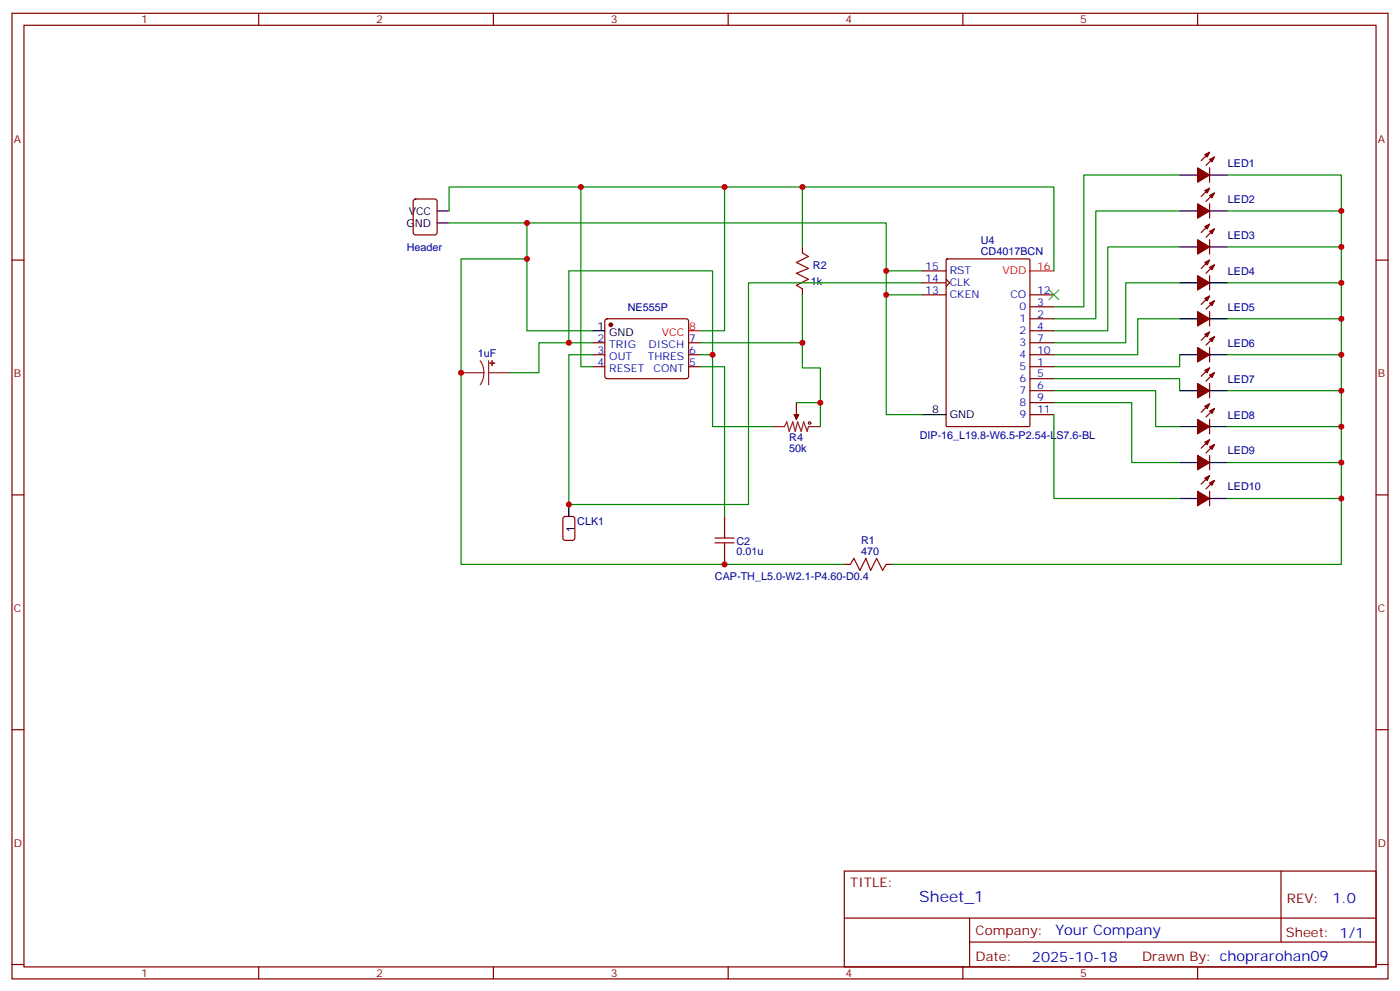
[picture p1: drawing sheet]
<svg xmlns="http://www.w3.org/2000/svg" width="412mm" height="292mm" viewBox="0 0 412 292" stroke-linecap="round" stroke-linejoin="round" font-family="sans-serif">
<g fill="none" stroke="#870000" stroke-width=".35">
<path d="M3.5 3.9h405.4v284.4h-405.4zM7.1 7.4h398.2v277.3h-398.2zM76.2 3.9v3.5M145.3 3.9v3.5M214.5 3.9v3.5M283.6 3.9v3.5M352.8 3.9v3.5M121.9 58.8l.5-.2h5.7l.6 .4 .1 9.5-.5 .6-5.9 .1-.6-.5-.1-9.4zM356.3 49.4v4.3M356.3 55.4l-2.5 2.5M356.3 44.8l-2.5 2.5M357.7 56.8l-2.5 2.5"/>
<path d="M357.7 46.2l-2.5 2.5M3.5 76.6h3.6M236.4 72.7v1.8M271.6 79.8h7.1M278.8 76.4l.2-.2h24l.3 .2 .1 48.9-.2 .3h-24.2l-.3-.2zM356.3 60v4.2M356.3 70.6v4.2M356.3 76.6l-2.5 2.5M356.3 66l-2.5 2.5M357.7 78l-2.5 2.5M357.7 67.4l-2.5 2.5M405.3 76.6h3.6"/>
<path d="M178.4 94.1l.5-.2h23.2l.5 .2 .2 .5v16.5l-.7 .4-23.5-.1-.4-.6v-16.2zM236.4 85.1v1.7M271.6 86.8h7.1M271.6 83.3h7.1M278.7 82.2l1.1 1.1-1.1 1M303.4 93.9h7M303.4 90.3h7M303.4 97.4h7M303.4 86.8h7M356.3 81.2v4.2M356.3 91.8v4.2M356.3 97.8l-2.5 2.4"/>
<path d="M356.3 87.2l-2.5 2.4M357.7 99.2l-2.5 2.4M357.7 88.6l-2.5 2.5M174.6 100.9h3.6M174.6 104.5h3.6M174.6 108h3.6M202.8 100.9h3.6M202.8 104.5h3.6M202.8 108h3.6M234.6 118.6v3.5M303.4 100.9h7M303.4 104.5h7"/>
<path d="M303.4 108h7M303.4 111.5h7M303.4 115h7M303.4 118.6h7M356.3 102.3v4.3M356.3 112.9v4.3M356.3 118.9l-2.5 2.5M356.3 108.3l-2.5 2.5M357.7 109.7l-2.5 2.5M303.4 122.1h7M356.3 123.5v4.2M356.3 134.1v4.2"/>
<path d="M356.3 129.5l-2.5 2.5M357.7 130.9l-2.5 2.5M357.7 120.3l-2.5 2.5M3.5 145.7h3.6M213.4 152.1v3.5M356.3 144.7v4.2M356.3 140.1l-2.5 2.5M357.7 141.5l-2.5 2.5M405.3 145.7h3.6M213.4 162.7v3.5M248.7 166.2h1.8M261.1 166.2h1.7"/>
<path d="M3.5 214.9h3.6M405.3 214.9h3.6M248.7 256.5h156.6v28.2h-156.6zM377.3 256.5v20.9M248.7 270.4h156.5M285.6 277.4h119.6M285.6 270.4v14.1M3.5 284h3.6M76.2 284.7v3.6M145.3 284.7v3.6M214.5 284.7v3.6M283.6 284.7v3.6"/>
<path d="M352.8 284.7v3.6M405.3 284h3.6"/>
</g>
<g fill="#870000" stroke="#870000" stroke-width=".35">
<path d="M354.9 140.8l1.4-.7-.7 1.4z"/>
<path d="M356.3 142.2l1.4-.7-.7 1.4z"/>
<path d="M352.8 144.7l3.5 2.1-3.5 2.1z"/>
<path d="M354.9 130.2l1.4-.7-.7 1.4z"/>
<path d="M356.3 131.6l1.4-.7-.7 1.4z"/>
<path d="M352.8 134.1l3.5 2.1-3.5 2.1z"/>
<path d="M354.9 119.6l1.4-.7-.7 1.4z"/>
<path d="M356.3 121l1.4-.7-.7 1.4z"/>
<path d="M352.8 123.5l3.5 2.1-3.5 2.1z"/>
<path d="M354.9 109l1.4-.7-.7 1.4z"/>
<path d="M356.3 110.5l1.4-.8-.7 1.5z"/>
<path d="M352.8 112.9l3.5 2.1-3.5 2.2z"/>
<path d="M354.9 98.5l1.4-.7-.7 1.4z"/>
<path d="M356.3 99.9l1.4-.7-.7 1.4z"/>
<path d="M352.8 102.3l3.5 2.2-3.5 2.1z"/>
<path d="M354.9 87.9l1.4-.7-.7 1.4z"/>
<path d="M356.3 89.3l1.4-.7-.7 1.4z"/>
<path d="M352.8 91.8l3.5 2.1-3.5 2.1z"/>
<path d="M354.9 77.3l1.4-.7-.7 1.4z"/>
<path d="M356.3 78.7l1.4-.7-.7 1.4z"/>
<path d="M352.8 81.2l3.5 2.1-3.5 2.1z"/>
<path d="M354.9 66.7l1.4-.7-.7 1.4z"/>
<path d="M356.3 68.1l1.4-.7-.7 1.4z"/>
<path d="M352.8 70.6l3.5 2.1-3.5 2.1z"/>
<path d="M354.9 56.1l1.4-.7-.7 1.4z"/>
<path d="M356.3 57.5l1.4-.7-.7 1.4z"/>
<path d="M352.8 60l3.5 2.1-3.5 2.1z"/>
<path d="M354.9 45.5l1.4-.7-.7 1.4z"/>
<path d="M356.3 47l1.4-.8-.7 1.5z"/>
<path d="M352.8 49.4l3.5 2.1-3.5 2.2z"/>
<path d="M233.9 122.1h1.4l-.7 1.4z"/>
<circle cx="179.9" cy="95.6" r=".53"/>
</g>
<g fill="none" stroke="#000" stroke-width=".35">
<path d="M347.5 51.5h5.3M356.3 51.5h5.3M128.8 62.1h3.5M128.8 65.7h3.5M347.5 72.7h5.3M347.5 62.1h5.3M356.3 72.7h5.3M356.3 62.1h5.3M174.6 97.4h3.6M347.5 93.9h5.3M347.5 83.3h5.3M356.3 93.9h5.3"/>
<path d="M356.3 83.3h5.3M347.5 115h5.3M347.5 104.5h5.3M356.3 115h5.3M356.3 104.5h5.3M271.6 122.1h7.1M347.5 136.2h5.3M347.5 125.6h5.3M356.3 136.2h5.3M356.3 125.6h5.3M167.6 148.6v3.5M347.5 146.8h5.3"/>
<path d="M356.3 146.8h5.3"/>
</g>
<path d="M303.4 79.8h7M202.8 97.4h3.6" fill="none" stroke="#f00" stroke-width=".35"/>
<path d="M135.8 109.7h6.7M141.5 106.2l.8 1.7 .2 1.8M142.5 109.7l-.2 1.9-.8 1.7M143.9 109.7h6M143.9 106.2v7.1M227.5 125.6h3.6l.7-1.4 .7 2.8 1-2.8 .7 2.8 .7-2.8 1.1 2.8 .7-2.8 1.1 2.8 .3-1.4h3.6M234.6 122.1v1.4" fill="none" stroke="#8c2424" stroke-width=".35"/>
<g fill="#8c2424" stroke="#8c2424" stroke-width=".35">
<path d="M145 106.2v1.4z"/>
<path d="M144.3 106.9l1.4 .1z"/>
</g>
<g fill="none" stroke="#a10000" stroke-width=".35">
<path d="M236.4 74.5l1.7 1-3.5 1.8 3.5 1.8-3.5 1.4 3.5 1.7-3.5 1.8 1.8 1.1M210.6 159.8h5.7M210.6 158.4h5.7M213.4 155.6v2.8M213.4 159.8v2.9M250.5 166.2l1-1.8 1.8 3.6 1.8-3.6 1.4 3.6 1.7-3.6 1.8 3.6 1.1-1.8"/>
<circle cx="238.5" cy="124.6" r=".35"/>
</g>
<path d="M166 152.3l.5-.2h2.1l.7 .4v5.9l-.4 .7h-2.4l-.6-.4-.1-5.9z" fill="none" stroke="#900" stroke-width=".35"/>
<path d="M309 85.4l2.9 2.8M311.9 85.4l-2.9 2.8" fill="none" stroke="#3c3" stroke-width=".35"/>
<g fill="none" stroke="#008700" stroke-width=".35">
<path d="M171.1 55.1v52.9h3.5M213.4 55.1v42.3h-7M236.4 55.1v17.6M347.5 51.5h-28.2v38.8h-8.9M361.6 51.5h33.5v114.7h-132.3M132.3 62.1v-7h178.1v24.7M132.3 65.7h128.8v56.4h10.5M155.2 76.2h-19.4v90h112.9M155.2 65.7v31.7h19.4M261.1 79.8h10.5M347.5 62.1h-24.7v31.8h-12.4M347.5 72.7h-21.2v24.7h-15.9"/>
<path d="M361.6 62.1h33.5M361.6 72.7h33.5M236.4 86.8v21.5h5.3v17.3M261.1 86.8h10.5M271.6 83.3h-51.1v65.3h-52.9v-44.1h7M347.5 83.3h-15.9v17.6h-21.2M347.5 93.9h-12.4v10.6h-24.7M361.6 83.3h33.5M361.6 93.9h33.5M167.6 100.9v-21.1h42.3v45.8h17.6M174.6 100.9h-15.9v8.8h-8.8M206.4 108h7v44.1"/>
<path d="M206.4 104.5h3.5M206.4 100.9h30M234.6 118.6h7.1M310.4 111.5h37.1v3.5M310.4 115h30v10.6h7.1M310.4 118.6h23v17.6h14.1M347.5 104.5v3.5h-37.1M361.6 104.5h33.5M361.6 115h33.5M310.4 122.1v24.7h37.1M361.6 125.6h33.5M361.6 136.2h33.5"/>
<path d="M361.6 146.8h33.5"/>
</g>
<g fill="#c00">
<circle cx="395.1" cy="62.1" r=".88"/>
<circle cx="395.1" cy="72.7" r=".88"/>
<circle cx="395.1" cy="83.3" r=".88"/>
<circle cx="395.1" cy="93.9" r=".88"/>
<circle cx="395.1" cy="104.5" r=".88"/>
<circle cx="395.1" cy="115" r=".88"/>
<circle cx="395.1" cy="125.6" r=".88"/>
<circle cx="395.1" cy="136.2" r=".88"/>
<circle cx="395.1" cy="146.8" r=".88"/>
<circle cx="213.4" cy="166.2" r=".88"/>
<circle cx="261.1" cy="79.8" r=".88"/>
<circle cx="261.1" cy="86.8" r=".88"/>
<circle cx="167.6" cy="148.6" r=".88"/>
<circle cx="155.2" cy="65.7" r=".88"/>
<circle cx="155.2" cy="76.2" r=".88"/>
<circle cx="171.1" cy="55.1" r=".88"/>
<circle cx="213.4" cy="55.1" r=".88"/>
<circle cx="236.4" cy="55.1" r=".88"/>
<circle cx="236.4" cy="100.9" r=".88"/>
<circle cx="167.6" cy="100.9" r=".88"/>
<circle cx="241.7" cy="118.6" r=".88"/>
<circle cx="135.8" cy="109.7" r=".88"/>
<circle cx="209.9" cy="104.5" r=".88"/>
</g>
<text font-size="4.6" fill="#00f" x="270.8" y="265.5">Sheet_1</text>
<g font-size="4.2" fill="#00f">
<text x="392.5" y="265.8">1.0</text>
<text x="310.9" y="275.3">Your Company</text>
<text x="304" y="283.1">2025-10-18</text>
</g>
<g font-size="3.9" fill="#800">
<text x="250.5" y="261.1">TITLE:</text>
<text x="379.1" y="265.8">REV:</text>
<text x="287.4" y="275.3">Company:</text>
<text x="378.7" y="275.9">Sheet: 1/1</text>
<text x="287.4" y="283">Date:</text>
<text x="336.4" y="283.1">Drawn By: choprarohan09</text>
</g>
<g font-size="3.2" fill="#800">
<text x="41.6" y="6.9">1</text>
<text x="110.8" y="6.9">2</text>
<text x="179.9" y="6.9">3</text>
<text x="249.1" y="6.9">4</text>
<text x="318.2" y="6.9">5</text>
<text x="4.1" y="42">A</text>
<text x="405.9" y="42">A</text>
<text x="4.1" y="111.2">B</text>
<text x="405.9" y="111.2">B</text>
<text x="4.1" y="180.3">C</text>
<text x="405.9" y="180.3">C</text>
<text x="4.1" y="249.4">D</text>
<text x="405.9" y="249.4">D</text>
<text x="41.6" y="287.7">1</text>
<text x="110.8" y="287.7">2</text>
<text x="179.9" y="287.7">3</text>
<text x="249.1" y="287.7">4</text>
<text x="318.2" y="287.7">5</text>
</g>
<g font-size="3.2" fill="#000080">
<text x="361.7" y="49.2">LED1</text>
<text x="361.7" y="59.7">LED2</text>
<text x="288.9" y="71.9">U4</text>
<text x="361.7" y="70.3">LED3</text>
<text x="119.8" y="74">Header</text>
<text x="288.9" y="75.1">CD4017BCN</text>
<text x="239.5" y="79.3">R2</text>
<text x="361.7" y="80.9">LED4</text>
<text x="238.8" y="84.1">1k</text>
<text x="184.9" y="91.4">NE555P</text>
<text x="361.7" y="91.5">LED5</text>
<text x="140.8" y="105.2">1uF</text>
<text x="361.7" y="102.1">LED6</text>
<text x="361.7" y="112.7">LED7</text>
<text x="361.7" y="123.2">LED8</text>
<text x="232.5" y="129.9">R4</text>
<text x="270.9" y="129.2">DIP-16_L19.8-W6.5-P2.54-LS7.6-BL</text>
<text x="232.5" y="133">50k</text>
<text x="361.7" y="133.8">LED9</text>
<text x="361.7" y="144.4">LED10</text>
<text x="170" y="154.6">CLK1</text>
<text x="217" y="160.4">C2</text>
<text x="253.7" y="160.2">R1</text>
<text x="217" y="163.4">0.01u</text>
<text x="253.7" y="163.4">470</text>
<text x="210.6" y="170.7">CAP-TH_L5.0-W2.1-P4.60-D0.4</text>
</g>
<g font-size="3.2">
<text x="120.4" y="63.2">VCC</text>
<text x="119.7" y="66.7">GND</text>
<text x="176" y="97">1</text>
<text x="179.5" y="98.8">GND</text>
<text x="274.6" y="121.7">8</text>
<text x="279.8" y="123.2">GND</text>
<text x="169.2" y="156.7" transform="rotate(-90 169.2 156.7)">1</text>
</g>
<g font-size="3.2" fill="#00f">
<text x="272.5" y="79.4">15</text>
<text x="272.5" y="82.9">14</text>
<text x="279.8" y="80.8">RST</text>
<text x="272.5" y="86.5">13</text>
<text x="279.8" y="84.3">CLK</text>
<text x="279.8" y="87.9">CKEN</text>
<text x="297.6" y="87.9">CO</text>
<text x="305.5" y="90">3</text>
<text x="305.5" y="86.5">12</text>
<text x="300.3" y="94.9">1</text>
<text x="300.3" y="91.4">0</text>
<text x="305.5" y="93.5">2</text>
<text x="176" y="100.6">2</text>
<text x="203" y="100.6">7</text>
<text x="300.3" y="98.5">2</text>
<text x="300.3" y="102">3</text>
<text x="305.5" y="97">4</text>
<text x="305.5" y="100.6">7</text>
<text x="176" y="104.1">3</text>
<text x="176" y="107.6">4</text>
<text x="179.5" y="102.3">TRIG</text>
<text x="179.5" y="105.9">OUT</text>
<text x="190.8" y="105.9">THRES</text>
<text x="191" y="102.3">DISCH</text>
<text x="203" y="107.6">5</text>
<text x="203" y="104.1">6</text>
<text x="300.3" y="105.5">4</text>
<text x="305.5" y="107.6">1</text>
<text x="305.5" y="104.1">10</text>
<text x="179.5" y="109.4">RESET</text>
<text x="192.5" y="109.4">CONT</text>
<text x="300.3" y="109">5</text>
<text x="300.3" y="112.6">6</text>
<text x="305.5" y="111.2">5</text>
<text x="300.3" y="116.1">7</text>
<text x="300.3" y="119.6">8</text>
<text x="305.5" y="114.7">6</text>
<text x="305.5" y="118.2">9</text>
<text x="300.3" y="123.2">9</text>
<text x="305.5" y="121.7">11</text>
</g>
<g font-size="3.2" fill="#f00">
<text x="295.3" y="80.8">VDD</text>
<text x="305.5" y="79.4">16</text>
<text x="194.9" y="98.8">VCC</text>
<text x="203" y="97">8</text>
</g>
</svg>
